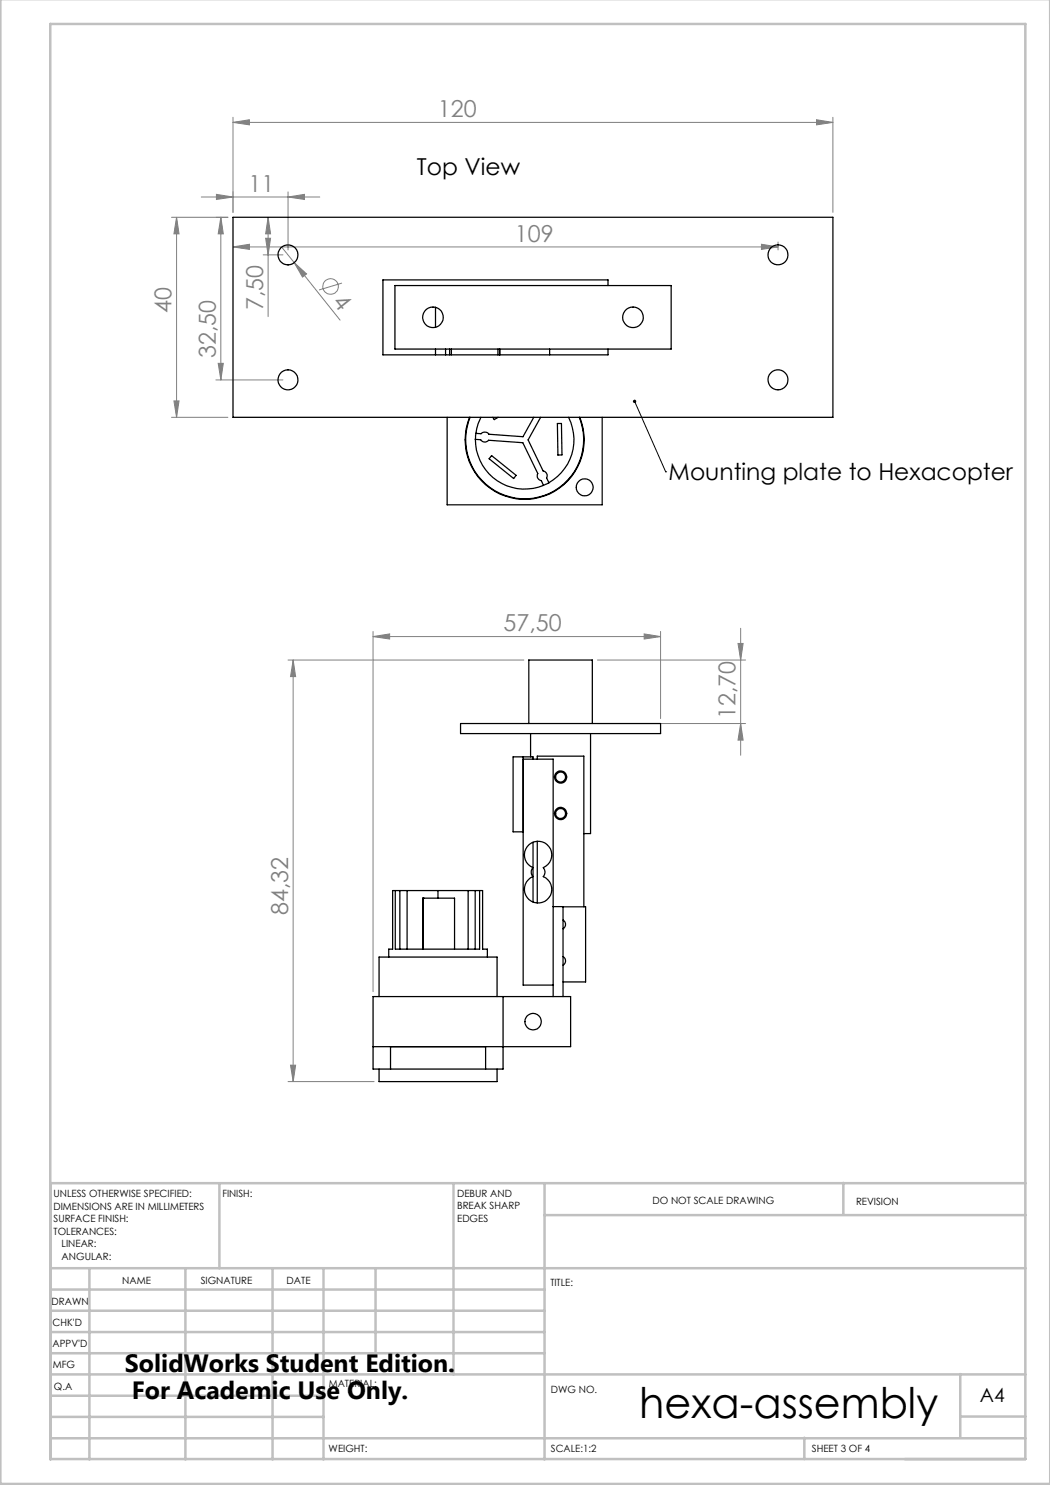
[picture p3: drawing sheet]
<svg xmlns="http://www.w3.org/2000/svg" width="210mm" height="297mm" viewBox="0 0 210 297" stroke-linecap="round" stroke-linejoin="round" font-family="sans-serif">
<g fill="none" stroke="#808080" stroke-width=".2">
<path d="M40.3 39.4h23.7M43.3 38.9l3.3 .5-3.3 .5zM46.6 24.5l3.3-.5v1zM46.6 23.5v19M46.6 24.5h120M57.6 39.4l3.3-.5v1zM57.6 38.4v11.6M163.3 24l3.3 .5-3.3 .5zM166.6 23.5v19M34.3 43.5h11.3M35.3 43.5v40M35.3 43.5l.5 3.3h-1z"/>
<path d="M44.2 43.5v32.5M44.2 43.5l.5 3.3h-1.1zM46.6 49.4l3.3-.5v1zM46.6 49.4h109M52.6 51h4M53.1 47.7h1l-.5 3.3zM53.6 43.5v19.8M53.6 43.5l.5 3.3h-1zM56.3 49.4l2.5 3.1M58.8 52.5l2.5 2.3-.8 .6zM58.8 52.5l9.2 11.5M68.4 56.6l-4.6 1.4"/>
<path d="M152.3 48.9l3.3 .5-3.3 .5zM155.6 48.4v1.6M43.2 76h13.4M43.6 72.7h1.1l-.5 3.3zM34.3 83.5h11.3M34.8 80.2h1l-.5 3.3zM57.6 132h47.2M58.6 132l.5 3.3h-1zM58.6 132v84.3M74.6 127.3l3.3-.5v1zM74.6 126.3v72M74.6 127.3h57.5"/>
<path d="M119.5 132h29.6M128.8 126.8l3.3 .5-3.3 .5zM132.1 126.3v17.4M147.6 128.7h1l-.5 3.3zM148.1 125.7v25.4M119.5 144.7h29.6M148.1 144.7l.5 3.3h-1zM57.6 216.3h17.2M58.1 213h1l-.5 3.3z"/>
<circle cx="66.1" cy="57.3" r="1.56"/>
</g>
<path d="M126.9 80.3l6.2 14.1M133.1 94.4h.1" fill="none" stroke="#000" stroke-width=".2"/>
<g fill="none" stroke="#c0c0c0" stroke-width=".5">
<path d="M.1 -.1v296.9h209.9v-296.9M10.1 4.8h195v287h-195zM43.9 236.6v17M90.7 236.6v38.3M108.9 236.6v55.3M168.7 236.6v6.3M205.1 236.6h-195v55.3M10.1 253.6h195M10.1 257.9h98.8M17.9 253.6v38.3M37.1 253.6v38.3M54.5 253.6v38.3"/>
<path d="M64.7 253.6v38.3M75.1 253.6v17M108.9 243h96.2M10.1 270.6h98.8M10.1 266.4h98.8M10.1 262.1h98.8M10.1 279.1h54.6M10.1 274.9h195M192.1 274.8v12.7M10.1 287.7h195M10.1 283.4h54.6M160.9 287.5v4.3"/>
<path d="M192.1 283.3h13"/>
</g>
<path d="M126.7 80l.2 .3-.1-.3a.34 .34 0 0 1 .4 .3 .34 .34 0 0 1-.5 .3 .34 .34 0 0 1 0-.6z" fill="#000"/>
<g fill="#808080">
<path d="M58.8 52.5l2.5 2.3-.8 .6z"/>
<path d="M163.3 24l3.3 .5-3.3 .5zM46.6 24.5l3.3-.5v1z"/>
<path d="M57.6 39.4l3.3-.5v1zM43.3 38.9l3.3 .5-3.3 .5zM152.3 48.9l3.3 .5-3.3 .5zM46.6 49.4l3.3-.5v1z"/>
<path d="M74.6 127.3l3.3-.5v1zM128.8 126.8l3.3 .5-3.3 .5z"/>
<path d="M53.1 47.7h1l-.5 3.3zM53.6 43.5l.5 3.3h-1zM43.6 72.7h1.1l-.5 3.3zM44.2 43.5l.5 3.3h-1.1zM148.1 144.7l.5 3.3h-1zM147.6 128.7h1l-.5 3.3z"/>
<path d="M35.3 43.5l.5 3.3h-1zM34.8 80.2h1l-.5 3.3z"/>
<path d="M58.6 132l.5 3.3h-1zM58.1 213h1l-.5 3.3z"/>
</g>
<g fill="none" stroke="#000" stroke-width=".25">
<path d="M46.6 43.5h120v40h-120zM79 57.1h55.2v12.7h-55.2zM121.6 57.1v-1.1h-45v15h45v-1.2M87.1 61.5v4M87.1 69.8v1.2M89.1 69.8v1.2M89.9 69.8v1.2M90.3 69.8v1.2M99.6 69.8v1.2M99.9 69.8v1.2M109.9 69.8v1.2M89.4 83.5v17.5h31v-17.5"/>
<path d="M93.9 83.5a11.9 11.9 0 0 0 11 16.4 11.9 11.9 0 0 0 11.1-16.4M94 83.5a11.8 11.8 0 0 0 10.9 16.3 11.8 11.8 0 0 0 11-16.3M95.1 87.9h1a.98 .98 0 0 0 1.6 .1l6.9 .5 3 6.2a.94 .94 0 0 0 .7 1.4l.4 1M95.1 87.9a9.9 9.9 0 0 0 13.6 9.2M95.2 86.7l-.1 1.2M96.2 83.5l-.6 1.2-.4 2M98.3 91.1l4.9 4-.5 .6-4.9-3.9zM98.6 83.5l.2 .4 .8-.4M106.8 83.5l-2.2 3.8-6.8-.4a1.04 1.04 0 0 0-1.6-.2h-1M108.1 83.5l-2.5 4.5 3 6.2a.99 .99 0 0 1 .7 1.4l.5 1M109.8 96.6l-1.1 .5M111.5 84.7h.8l.1 6.3h-.8z"/>
<path d="M113.7 83.5a9.9 9.9 0 0 1-3.9 13.1M92.1 144.7h40v2h-40zM104.6 151.8h6v47.5M104.6 151.4v45.6h6M105.8 144.7v-12.7h12.7v12.7M106.1 146.7v4.7M106.6 151.8v-.4h-4v15h2M107.5 151.8v-.6h9.3v30.2M118.1 146.7v20h-1.3M79.1 178.1h-.6v11.7h-.7v1.6M79.1 178.1v11.7h16.8v-11.7M79.1 178.1h.9"/>
<path d="M80 178.1h1.4M80 178.1v11.7M81.4 178.1h12.2M81.4 178.1v11.7M84.6 179.6h.1M84.6 179.6v10.2M84.6 179.6h6.3v10.2M87.6 178.1v1.5M93.6 178.1h1.4M93.6 178.1v11.7M95 178.1v11.7M95 178.1h.9"/>
<path d="M95.9 178.1h.6v11.7h1v1.6M105.8 168.9a2.74 2.74 0 0 1 4.1 .7 2.74 2.74 0 0 1-1.2 3.9 1.32 1.32 0 0 1 0 1.8 2.74 2.74 0 0 1 1.1 4.2 2.74 2.74 0 0 1-4.4 0 2.74 2.74 0 0 1 1.2-4.2 1.43 1.43 0 0 1 0-1.8 2.75 2.75 0 0 1-.8-4.6zM106.6 168.4v12M107.5 168.2v12.4M75.8 199.3v-7.9h23.6v7.9M100.6 199.3v14.5h-3.5M110.6 181.3h2v18M112.6 184a1.02 1.02 0 0 1 0 1.8M112.6 191.3a.99 .99 0 0 1 0 1.7M112.6 181.4h4.5v15h-4.5M74.6 209.3h39.5v-10h-39.5v14.5h3.5M75.8 213.8v2.5h23.6v-2.5"/>
<path d="M78.1 209.3v4.5M78.1 213.8h19M97.1 209.3v4.5"/>
<circle cx="57.6" cy="51" r="2"/>
<circle cx="155.6" cy="51" r="2.01"/>
<circle cx="57.6" cy="76" r="2"/>
<circle cx="86.6" cy="63.5" r="2.05"/>
<circle cx="126.6" cy="63.5" r="2.05"/>
<circle cx="155.6" cy="76" r="2.01"/>
<circle cx="117" cy="97.5" r="1.7"/>
<circle cx="112.1" cy="155.4" r="1"/>
<circle cx="112.1" cy="155.4" r="1.22"/>
<circle cx="112.1" cy="162.7" r="1"/>
<circle cx="112.1" cy="162.7" r="1.22"/>
<circle cx="106.6" cy="204.3" r="1.65"/>
</g>
<text font-size="8.5" x="127.9" y="283.5">hexa-assembly</text>
<g font-size="5">
<text x="25" y="274.4">SolidWorks Student Edition.</text>
<text x="26.4" y="279.9">For Academic Use Only.</text>
</g>
<g font-size="4.7" fill="#808080">
<text x="87.6" y="23.4">120</text>
<text x="49.7" y="38.4">11</text>
<text x="103" y="48.3">109</text>
<text x="34.3" y="62.5" transform="rotate(-90 34.3 62.5)">40</text>
<text x="52.6" y="62" transform="rotate(-90 52.6 62)">7,50</text>
<text x="66.4" y="60.4" transform="rotate(51 66.4 60.4)">4</text>
<text x="43.2" y="71.7" transform="rotate(-90 43.2 71.7)">32,50</text>
<text x="100.7" y="126.3">57,50</text>
<text x="147.1" y="143.8" transform="rotate(-90 147.1 143.8)">12,70</text>
<text x="57.6" y="183" transform="rotate(-90 57.6 183)">84,32</text>
</g>
<g font-size="4.7">
<text x="83.4" y="35.1">Top View</text>
<text x="133.7" y="96.1">Mounting plate to Hexacopter</text>
</g>
<text font-size="3.9" x="196" y="280.4">A4</text>
<g font-size="2">
<text x="10.7" y="239.5">UNLESS OTHERWISE SPECIFIED:</text>
<text x="44.5" y="239.5">FINISH:</text>
<text x="91.4" y="239.4">DEBUR AND</text>
<text x="10.7" y="242">DIMENSIONS ARE IN MILLIMETERS</text>
<text x="10.7" y="244.5">SURFACE FINISH:</text>
<text x="91.4" y="241.9">BREAK SHARP</text>
<text x="91.4" y="244.4">EDGES</text>
<text x="130.5" y="240.8">DO NOT SCALE DRAWING</text>
<text x="171.2" y="241">REVISION</text>
<text x="10.7" y="247">TOLERANCES:</text>
<text x="12.3" y="249.5">LINEAR:</text>
<text x="12.3" y="252">ANGULAR:</text>
<text x="24.4" y="256.9">NAME</text>
<text x="40.1" y="256.8">SIGNATURE</text>
<text x="57.3" y="256.8">DATE</text>
<text x="110.1" y="257.1">TITLE:</text>
<text x="10.3" y="260.9">DRAWN</text>
<text x="10.5" y="269.3">APPV'D</text>
<text x="10.5" y="265.2">CHK'D</text>
<text x="10.6" y="273.6">MFG</text>
<text x="10.8" y="278">Q.A</text>
<text x="65.8" y="277.4">MATERIAL:</text>
<text x="110.2" y="278.5">DWG NO.</text>
<text x="65.7" y="290.4">WEIGHT:</text>
<text x="110.2" y="290.5">SCALE:1:2</text>
<text x="162.4" y="290.4">SHEET 3 OF 4</text>
</g>
</svg>
